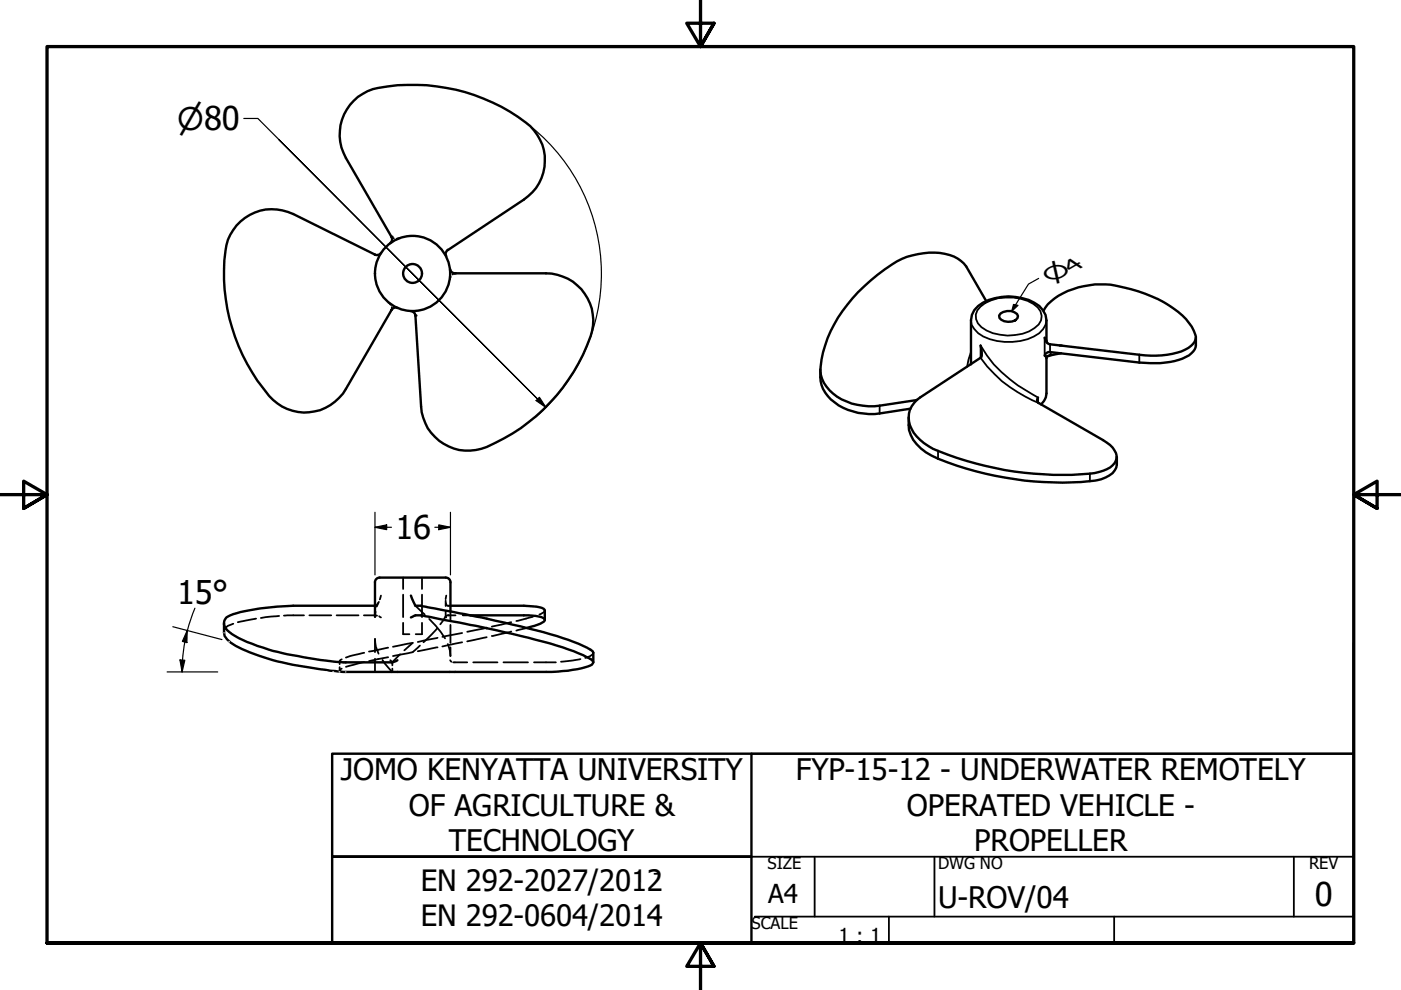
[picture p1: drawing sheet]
<svg xmlns="http://www.w3.org/2000/svg" width="297mm" height="210mm" viewBox="0 0 297 210" stroke-linecap="round" stroke-linejoin="round" font-family="sans-serif">
<!-- layer: Hidden (ANSI) -->
<g fill="none" stroke="#000" stroke-width=".38">
<path d="M83 50.2l.5 .3M84.7 50.5l-.6 .1M95.6 58.7l-.2 .6M96.5 57.9l-.6 .3M82.4 64.1l.4 .5M83.1 65.1l-.1 .7M47.6 133.8l-.1 .3M49.5 132.2a2.49 2.49 0 0 0-1.9 1.2M54.3 131.2l-3.9 .7M59.2 130.6l-3.9 .4M64.5 130.5h-4.3M65.6 130.5h4.6"/>
<path d="M71.4 130.5h4.6M72.5 139.8l-.4 .3v.2l1.2 .1M77.2 130.5h2.2M77.2 138.4l-3.9 1M79.5 130.5h.4M79.5 138.3v-2.8a6.3 6.3 0 0 0 .8 3.1M79.5 139.7v2.8M79.6 129.7l-.1 1.1M80.1 127.9l-.3 .5h-.3M80.3 127.6l-.4 1M80.4 130.7l.4 .2M80.8 126.3l-.3 .8"/>
<path d="M81.1 139.9l2 2.6M82.3 137.3l-4.1 .8M82.3 139.4l-4.1 .8M82.7 140l.2 .1M83.3 137.1l4.2-.8-1.8 1.6M84.8 138.7l-1.7 1.7M85.5 132.1v2.4h1.3M85.5 122.5v2.4M85.5 126.1v4.7M88.1 128.4l1.9 1.9M89 136.9l-1.5 1.4-4.2 .8M89.5 132.1v2.4h-1.4"/>
<path d="M89.5 122.5v2.4M89.5 126.1v4.7M91 131.2a21 21 0 0 1 3.4 4.2M92.7 133.2l-2.9 3M92.8 135.2l-4.2 .9M92.8 137.3l-4.2 .8M94.5 127.4v1.1M94.5 129.6v1.1M94.6 127.9l.1 .5h.2M94.6 130.9l-.1-.2-1.2 1.7M94.6 126.3l-.1 .7M94.9 130.5h-.2"/>
<path d="M94.9 136.6l.5 1.3 .1 1.2v-1.8M95 130.5h1.6M95 128.4h.1M95.3 128.4h.2M95.4 140l.3 .3M95.5 129.6v1.9M95.5 132.5v3.8M98 134.2l-4.2 .8M98 136.2l-4.2 .9M98.1 130.5h1.6M103.2 133.1l-4.1 .9M103.2 135.1l-4.1 .9"/>
<path d="M108.4 131.9l-4.1 1M108.4 133.9l-4.1 .9M111.6 133.1l-2.1 .6M111.6 133.1h.1M113 130.8l-3.5 .9M115.5 129.4l-.2 .4-.9 .5M123.1 139.7l-4.2 .6M125.8 138.4a2.27 2.27 0 0 1-1.7 1.1M72 140.1v.7M72 141.4v.7M72.5 141.8l-.5 .4 .4 .2 .9 .1M77.2 140.4l-3.9 1"/>
<path d="M83.1 140.3l-.1 .1M83.2 140.4v.7M83.2 141.8v.7M96.1 140.4h3M100.3 140.4h5.2M106.7 140.4h5.3M113.2 140.4h4.7"/>
</g>
<g fill="#000">
<circle cx="79.4" cy="130.5" r=".19"/>
<circle cx="95" cy="130.5" r=".19"/>
<circle cx="95" cy="128.4" r=".19"/>
</g>
<!-- layer: Visible (ANSI) -->
<g fill="none" stroke="#000" stroke-width=".51">
<path d="M80.8 53.6l-.5 .4h-.8l-17.3-8.6a10 10 0 0 0-14.4 7.7 39.7 39.7 0 0 0 10.1 31.7 10 10 0 0 0 15.4-2.3l9.7-16.8a.97 .97 0 0 1 1.3-.4M82.7 51.5a.99 .99 0 0 0 .3-1.3l-9.7-16.7a10 10 0 0 1 6.9-14.9 39.7 39.7 0 0 1 32.3 8.2 10 10 0 0 1-1.4 15.5l-16.4 10.9a.94 .94 0 0 0-.1 1.1M95.4 57.1a.98 .98 0 0 0 1.1 .8h19.3a10.2 10.2 0 0 1 8.7 15.4 39.5 39.5 0 0 1-22.5 21.9 10 10 0 0 1-12.7-9l-1.2-19.3a1 1 0 0 0-1-1M173.9 78.3a7 7 0 0 0 3.1 7 13.3 13.3 0 0 0 9.5 2.4l6.5-1.1M207.9 73.3l.3 1.5v.6l-.3 .5-12.8 8.3a5.1 5.1 0 0 0-1.4 7.6 13 13 0 0 0 7.2 4.6 69.4 69.4 0 0 0 31.2 3.9l1-.3a4.2 4.2 0 0 0 3.6-2.9 3.9 3.9 0 0 0-2.1-3.3l-14.4-8.4a.84 .84 0 0 1-.1-1.1M209.1 63.9l-4.2-7.4a7.9 7.9 0 0 0-6.7-2.9 16.4 16.4 0 0 0-10.6 3.5 33 33 0 0 0-12.7 16.2 11 11 0 0 0-.6 7.1 9.8 9.8 0 0 0 7.4 5.4 13 13 0 0 0 4.8 .2l7.9-1.2M212.2 66.5a2.91 2.91 0 0 1 3.4 .1l.2 .4a1.7 1.7 0 0 1-2.1 1.2 1.6 1.6 0 0 1-1.9-1.3zM221.2 65.9a10.7 10.7 0 0 1 6.3-4.6 18.9 18.9 0 0 1 12.3 0 24.6 24.6 0 0 1 11.7 6.4 8.4 8.4 0 0 1 2.1 3.7 3.4 3.4 0 0 1-2.3 2.7 17.9 17.9 0 0 1-9.7 1.1l-19-2.2a1.36 1.36 0 0 1-1.1-1.4M222.1 72.7l-.2-.5v-4.3a4.6 4.6 0 0 0-2.6-3.7 11.4 11.4 0 0 0-11.9 .7l-.8 .9-.5 1-.2 1.1v9.4M222.1 75.5l-.2 .5v7.4l-.2 .8-1 1.6M224.7 73.3h.4M225 74.9l-3.1 .7"/>
<path d="M253.6 71.5a3.4 3.4 0 0 1-2.1 4.2 18.8 18.8 0 0 1-9.9 1.2l-19-2.3a1.02 1.02 0 0 0-1.1 .8M192.7 88.5a7.3 7.3 0 0 0 3.6 7.4 52.4 52.4 0 0 0 14.6 5 68.3 68.3 0 0 0 21.4 1 5.5 5.5 0 0 0 4.4-2.7l.1-2.3M79.5 128.4h-17.3a45.9 45.9 0 0 0-13.4 2.1 1.78 1.78 0 0 0-1.3 1.3 1.78 1.78 0 0 0 .7 1.8 17.8 17.8 0 0 0 6.3 3.3 82.3 82.3 0 0 0 16.5 3.4l1.7 .1h10.5l1.1-.4M79.5 123.5v7.3M80.5 122.5a.98 .98 0 0 0-1 .9M80.5 122.5h14a.98 .98 0 0 1 1 .9M87.1 130.9l.8-.4a12.8 12.8 0 0 1 5.2 .7 248 248 0 0 1 26.2 6.1l2.4 .8 2.8 1.3a1.73 1.73 0 0 1 1.3 1 1.31 1.31 0 0 1-1.2 .9 32.3 32.3 0 0 1-8.8 1.2h-42.5a98.6 98.6 0 0 1-16.2-2.8 32.2 32.2 0 0 1-8.2-3.5l-1.3-1.4-.1-2.7M87.1 126.3l1 2.1h1.2l1.4 .3a242 242 0 0 1 28.6 6.6l4.3 1.6a3.7 3.7 0 0 1 2.2 1.5v2M95.5 128.4h15.6l2.6 .2a1.99 1.99 0 0 1 1.8 .8v2M95.5 123.5v6.1M99.7 130.5h12.3l2.2 .2a1.19 1.19 0 0 1 1.3 .8l-.9 .7-2.9 .9"/>
<circle cx="87.5" cy="58" r="2"/>
<circle cx="87.5" cy="58" r="8"/>
</g>
<g fill="#000">
<circle cx="83" cy="50.2" r=".25"/>
<circle cx="96.5" cy="57.9" r=".25"/>
<circle cx="88.1" cy="66.9" r=".25"/>
</g>
<!-- layer: Visible Narrow (ANSI) -->
<path d="M205.9 67.9l.1 1a5.9 5.9 0 0 0 3.9 3 12.6 12.6 0 0 0 10.4-1.3l.9-.8 .5-.9 .2-1M205.9 74.6l-.9 3.2M207.9 65a9.6 9.6 0 0 1 8.5-1.7 6.1 6.1 0 0 1 4.2 2.7 2.72 2.72 0 0 1-1.3 3.6 10.2 10.2 0 0 1-11.2-.2 2.73 2.73 0 0 1-.2-4.4zM221.9 72.2l-.4-.6v3.8l.4 .6M222.6 73v1.6l.2 .2v.3l-.8 .4M241.6 75.2v1.7M186.5 86v1.7M198.9 95.6v1.7M220.1 85.4v-1.1l-1.2-.7a29.6 29.6 0 0 1-9.7-8.3l-1.3-2v2.6a28.2 28.2 0 0 0 12.3 9.5M231.1 100.4v1.6" fill="none" stroke="#000" stroke-width=".38"/>
<!-- layer: Border (ANSI) -->
<path d="M148.5 -.1v10l-2.9-5h5.8l-2.9 5 2.9-5M0 104.9h10l-5-2.9v5.8l5-2.9-5 2.9M297 104.9h-10l5-2.9v5.8l-5-2.9 5 2.9M10 199.9v-190h277v190h-277h277M151.4 204.9l-2.9-5 2.9 5h-5.8l2.9-5v10" fill="none" stroke="#000" stroke-width=".7"/>
<!-- layer: Title (ANSI) -->
<path d="M287 136.4v63.5h-127.8M159.3 159.8h-88.9v21.8h88.8M287 159.8h-127.7v40.1h-88.9v-18.3h88.9h-88.9" fill="none" stroke="#000" stroke-width=".51"/>
<path d="M159.3 159.8h127.7M138.7 194.8h.8M138.7 185.3h.8M159.3 181.6h127.7M160 194.3h127M172.7 181.6v12.7M188.5 194.3v5.6M198.1 181.6v12.7M236.2 194.3v5.6M274.3 181.6v12.7" fill="none" stroke="#000" stroke-width=".38"/>
<!-- layer: Sketch Geometry (ANSI) -->
<g fill="none" stroke="#fff" stroke-width=".25">
<path d="M47.5 134.1v.1M47.5 135.4v.2M47.5 136.8v.2M47.5 138.2v.2M47.5 139.6v.2M47.9 139.7v.2M48.1 138.5v.2M48.3 137.2v.2M48.6 136v.1M47.5 141v.2M47.5 142.3l.1 .2M47.8 142.4v.1"/>
<path d="M47.8 141.1v.2M48.8 142.5h.2M50.1 142.5h.2M51.5 142.5h.2M52.8 142.5h.2M54.2 142.5h.2M55.6 142.5h.2M56.9 142.5h.2M58.3 142.5h.2M59.6 142.5h.2M61 142.5h.2M62.4 142.5h.1"/>
<path d="M63.8 142.5h.1M65.1 142.5h.2M66.5 142.5h.2M67.8 142.5h.2M69.2 142.5h.1M70.5 142.5h.2M71.9 142.5h.2M73.3 142.5h.1"/>
</g>
<!-- layer: Dimension (ANSI) -->
<g fill="none" stroke="#000" stroke-width=".25">
<path d="M51.7 25.1h3l59.3 59.5-54.8-54.9M112.8 27a40 40 0 0 1 .6 61.5M220.2 59l-2.1 1.2-3.6 5.8M214.9 64.6l.9 .1-1.3 1.3zM114 84.6l1.8 1.8M114.4 84.2l1.4 2.2-2.1-1.5zM79.5 111.8l2.5-.5v1zM79.5 111.8h3.5M79.5 108.6v13.3M92.2 111.8h3.3M93 111.3l2.5 .5-2.5 .5zM95.5 108.6v13.3"/>
<path d="M36.6 132.9l10.5 2.7M38.2 139.9l1 .1-.6 2.5zM38.7 140l-.1 2.5M39.2 136.1l-.5 3.8M39.7 133.7l-.1 2.5-.9-.2zM39.7 133.7l-.5 2.4M41.3 129l-1.6 4.6M35.4 142.5h10.8"/>
</g>
<g fill="#000">
<path d="M214.9 64.6l.9 .1-1.3 1.3z" fill-rule="evenodd"/>
<path d="M114.4 84.2l1.4 2.2-2.1-1.5z" fill-rule="evenodd"/>
<path d="M79.5 111.8l2.5-.5v1z" fill-rule="evenodd"/>
<path d="M93 111.3l2.5 .5-2.5 .5z" fill-rule="evenodd"/>
<path d="M38.2 139.9l1 .1-.6 2.5z" fill-rule="evenodd"/>
<path d="M39.7 133.7l-.1 2.5-.9-.2z" fill-rule="evenodd"/>
</g>
<g font-size="6.9">
<text x="83.8" y="114.3">16</text>
<text x="37.5" y="128.1">15°</text>
<text x="278.8" y="192">0</text>
</g>
<text font-size="6.6" x="37.6" y="27.5">⌀80</text>
<g font-size="6.3">
<text x="72.3" y="165.5">JOMO KENYATTA UNIVERSITY</text>
<text x="168.7" y="165.5">FYP-15-12 - UNDERWATER REMOTELY</text>
<text x="86.7" y="173">OF AGRICULTURE &amp;</text>
<text x="192.3" y="173">OPERATED VEHICLE -</text>
<text x="95.2" y="180.5">TECHNOLOGY</text>
<text x="206.6" y="180.5">PROPELLER</text>
<text x="198.9" y="192.6">U-ROV/04</text>
</g>
<g font-size="6.2">
<text x="89.2" y="188.9">EN 292-2027/2012</text>
<text x="89.2" y="196.3">EN 292-0604/2014</text>
</g>
<text font-size="5.5" x="162.9" y="191.5">A4</text>
<text font-size="4.8" x="223.1" y="60" transform="rotate(-30 223.1 60)">⌀4</text>
<text font-size="4.4" x="177.8" y="199.9">1 : 1</text>
<g font-size="3.5">
<text x="162.8" y="184.2">SIZE</text>
<text x="198.9" y="184.2">DWG NO</text>
<text x="277.6" y="184.2">REV</text>
<text x="159.3" y="196.9">SCALE</text>
</g>
</svg>
